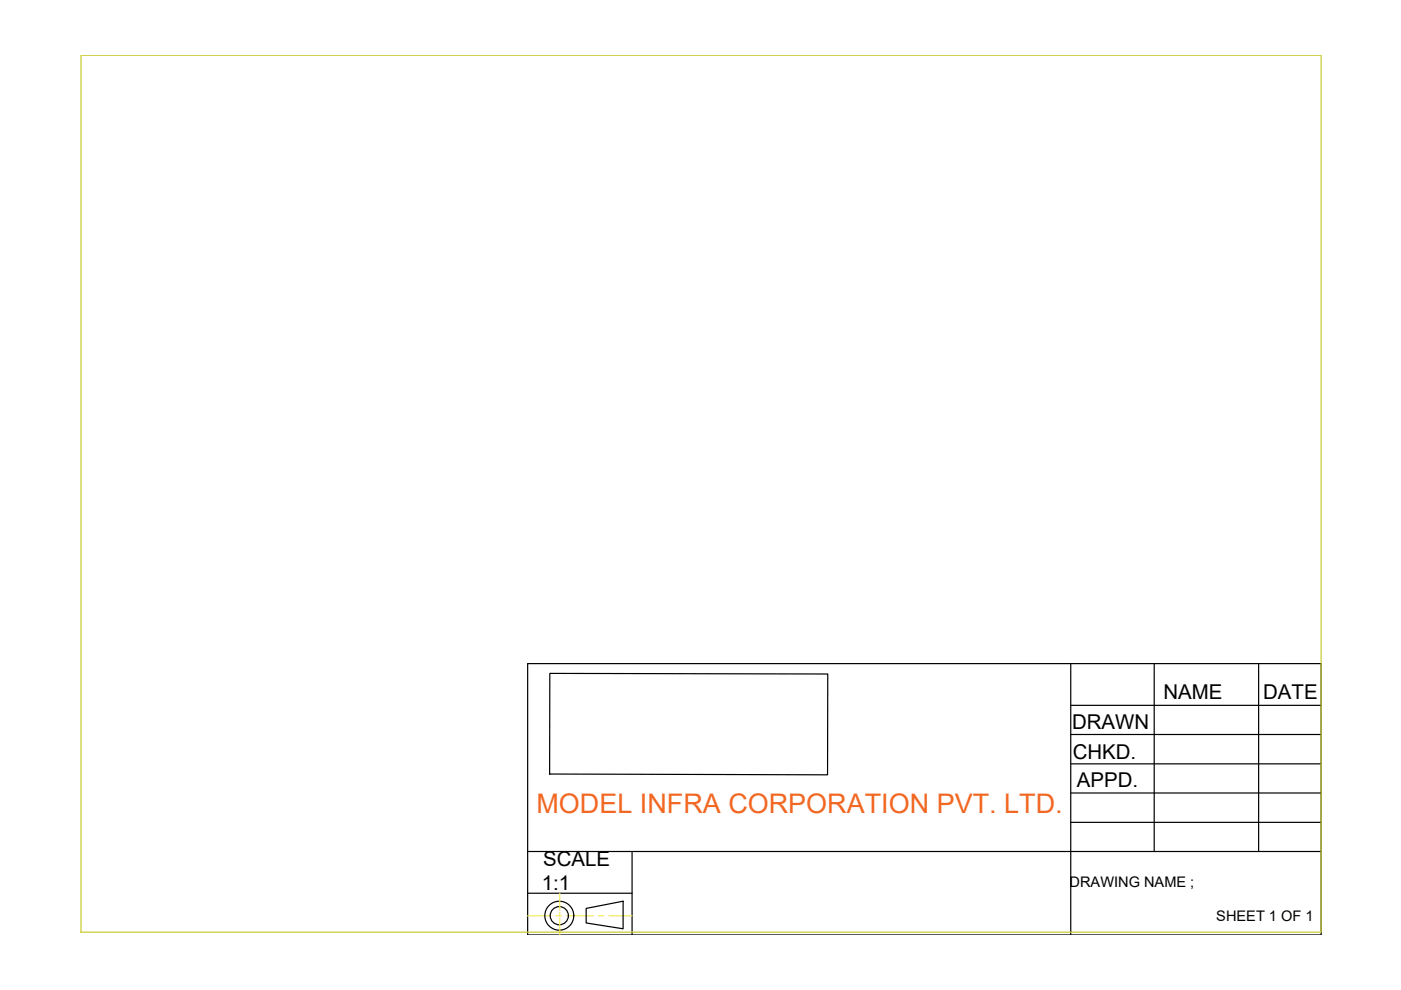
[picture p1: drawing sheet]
<svg xmlns="http://www.w3.org/2000/svg" width="297mm" height="210mm" viewBox="0 0 297 210" stroke-linecap="round" stroke-linejoin="round" font-family="sans-serif">
<!-- layer: 0 -->
<g fill="none" stroke="#000" stroke-width=".25">
<path d="M111.9 140.7h168.2v57.5h-168.2zM116.6 142.8l58.9 .1v21.4l-59-.2zM227 140.7v57.5M227 149.5h53.1M227 155.7h53.1M244.7 140.7v39.8M266.9 140.7v39.8M227 162h53.1M227 168.1h53.1M227 174.4h53.1M111.9 189.4h22.1M111.9 180.5h168.2"/>
<path d="M124.3 192.6l7.8-1.5v5.8l-7.8-1.2zM134 180.5v17.7"/>
<circle cx="118.6" cy="194.1" r="3.1"/>
<circle cx="118.6" cy="194.1" r="1.93"/>
</g>
<path d="M111.9 194.2h4.9M117.9 194.2h1.1M118.7 189.4v3.6M118.7 193.5v.6M118.7 194.7v3.5M120.2 194.2h5.6M126.9 194.2h1.1M129.1 194.2h4.9" fill="none" stroke="#f4ee51" stroke-width=".25"/>
<path d="M17.2 11.7h262.9v185.9h-262.9z" fill="none" stroke="#c8c92d" stroke-width=".25"/>
<text font-size="5.7" fill="#f26722" x="113.7" y="172.4">MODEL INFRA CORPORATION PVT. LTD.</text>
<g font-size="4.3">
<text x="246.7" y="148.3">NAME</text>
<text x="267.8" y="148.3">DATE</text>
<text x="227.3" y="154.5">DRAWN</text>
<text x="227.4" y="161">CHKD.</text>
<text x="228.3" y="166.9">APPD.</text>
<text x="115.2" y="183.6">SCALE</text>
<text x="114.9" y="188.8">1:1</text>
</g>
<g font-size="3.1">
<text x="226.8" y="188.1">DRAWING NAME ;</text>
<text x="257.9" y="195.3">SHEET 1 OF 1</text>
</g>
</svg>
